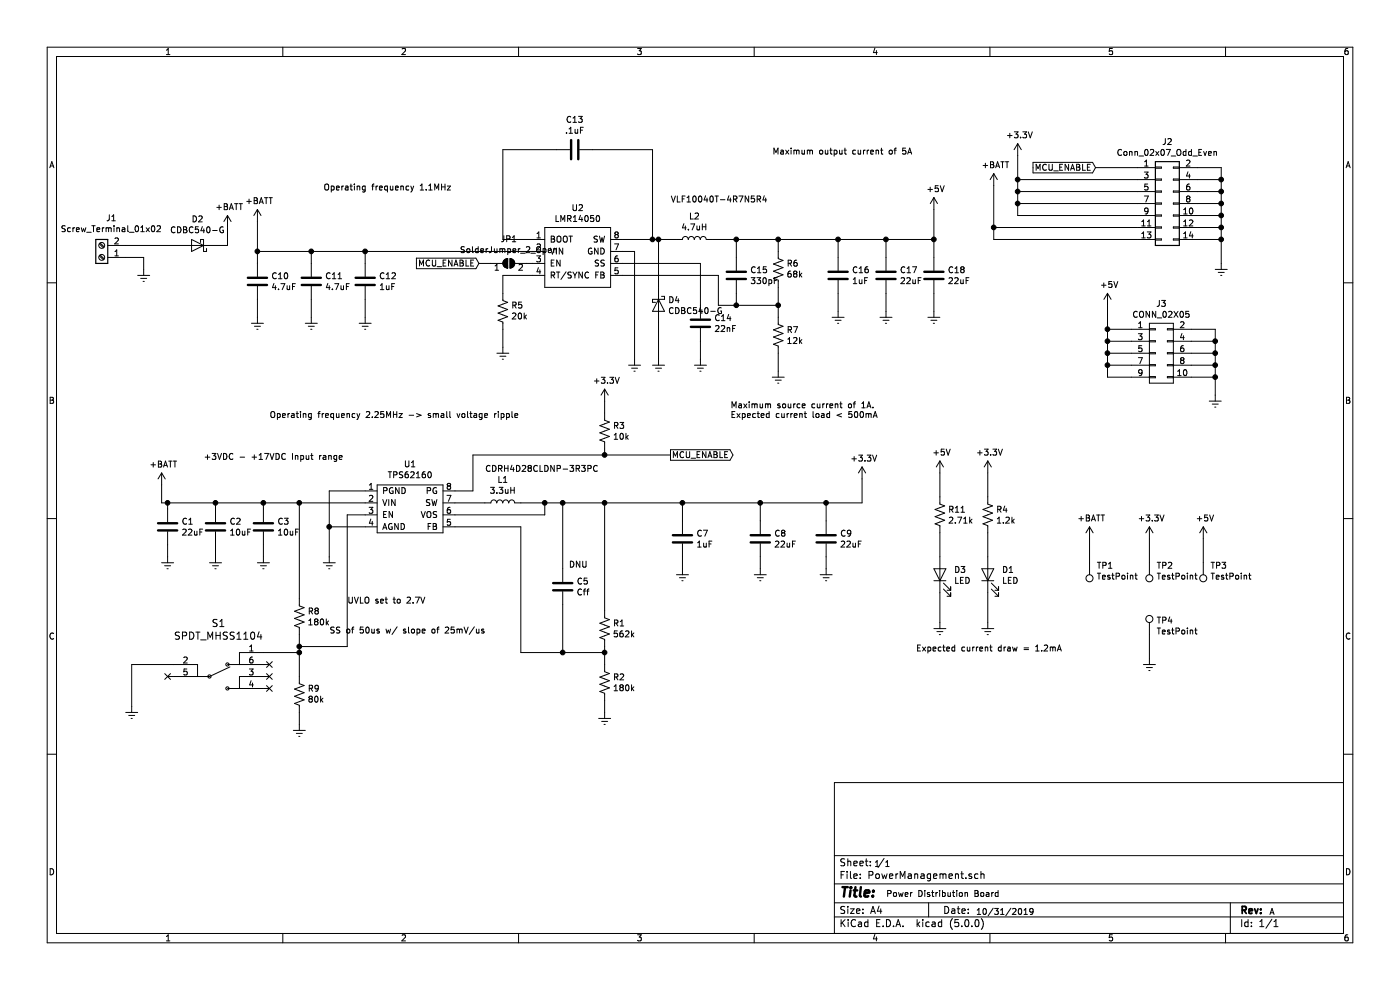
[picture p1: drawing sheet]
EESchema Schematic File Version 4
LIBS:PowerManagement-cache
EELAYER 26 0
EELAYER END
$Descr A4 11693 8268
encoding utf-8
Sheet 1 1
Title ""
Date ""
Rev ""
Comp ""
Comment1 ""
Comment2 ""
Comment3 ""
Comment4 ""
$EndDescr
$Comp
L power:Earth #PWR0101
U 1 1
P 1200 2250
F 0 "#PWR0101" H 1200 2000 50  0001 C CNN
F 1 "Earth" H 1200 2100 50  0001 C CNN
F 2 "" H 1200 2250 50  0001 C CNN
F 3 "~" H 1200 2250 50  0001 C CNN
	1    1200 2250
	1    0    0    -1  
$EndComp
Wire Wire Line
	1050 2150 1200 2150
Wire Wire Line
	1200 2150 1200 2250
Wire Wire Line
	1900 2050 1900 1900
$Comp
L power:+BATT #PWR0102
U 1 1
P 1900 1900
F 0 "#PWR0102" H 1900 1750 50  0001 C CNN
F 1 "+BATT" H 1915 2073 50  0000 C CNN
F 2 "" H 1900 1900 50  0001 C CNN
F 3 "" H 1900 1900 50  0001 C CNN
	1    1900 1900
	1    0    0    -1  
$EndComp
Wire Wire Line
	1350 4200 1350 4050
$Comp
L power:+BATT #PWR0103
U 1 1
P 1350 4050
F 0 "#PWR0103" H 1350 3900 50  0001 C CNN
F 1 "+BATT" H 1365 4223 50  0000 C CNN
F 2 "" H 1350 4050 50  0001 C CNN
F 3 "" H 1350 4050 50  0001 C CNN
	1    1350 4050
	1    0    0    -1  
$EndComp
$Comp
L Device:C C1
U 1 1
P 1400 4400
F 0 "C1" H 1515 4446 50  0000 L CNN
F 1 "22uF" H 1515 4355 50  0000 L CNN
F 2 "Capacitor_SMD:C_1210_3225Metric_Pad1.42x2.65mm_HandSolder" H 1438 4250 50  0001 C CNN
F 3 "~" H 1400 4400 50  0001 C CNN
	1    1400 4400
	1    0    0    -1  
$EndComp
$Comp
L Device:C C2
U 1 1
P 1800 4400
F 0 "C2" H 1915 4446 50  0000 L CNN
F 1 "10uF" H 1915 4355 50  0000 L CNN
F 2 "Capacitor_SMD:C_0805_2012Metric_Pad1.15x1.40mm_HandSolder" H 1838 4250 50  0001 C CNN
F 3 "~" H 1800 4400 50  0001 C CNN
	1    1800 4400
	1    0    0    -1  
$EndComp
$Comp
L power:Earth #PWR0104
U 1 1
P 1400 4650
F 0 "#PWR0104" H 1400 4400 50  0001 C CNN
F 1 "Earth" H 1400 4500 50  0001 C CNN
F 2 "" H 1400 4650 50  0001 C CNN
F 3 "~" H 1400 4650 50  0001 C CNN
	1    1400 4650
	1    0    0    -1  
$EndComp
$Comp
L power:Earth #PWR0105
U 1 1
P 1800 4650
F 0 "#PWR0105" H 1800 4400 50  0001 C CNN
F 1 "Earth" H 1800 4500 50  0001 C CNN
F 2 "" H 1800 4650 50  0001 C CNN
F 3 "~" H 1800 4650 50  0001 C CNN
	1    1800 4650
	1    0    0    -1  
$EndComp
Wire Wire Line
	1400 4200 1400 4250
Wire Wire Line
	1400 4550 1400 4650
Wire Wire Line
	1800 4200 1800 4250
Wire Wire Line
	1800 4550 1800 4650
$Comp
L Device:L L1
U 1 1
P 4200 4200
F 0 "L1" V 4390 4200 50  0000 C CNN
F 1 "3.3uH" V 4299 4200 50  0000 C CNN
F 2 "DesignFootprintLib:L_Sumida_4.9x4.9mm_diag" H 4200 4200 50  0001 C CNN
F 3 "~" H 4200 4200 50  0001 C CNN
	1    4200 4200
	0    -1   -1   0   
$EndComp
Wire Wire Line
	5050 4200 5050 5100
$Comp
L Device:R_US R1
U 1 1
P 5050 5250
F 0 "R1" H 5118 5296 50  0000 L CNN
F 1 "562k" H 5118 5205 50  0000 L CNN
F 2 "Resistor_SMD:R_0603_1608Metric_Pad1.05x0.95mm_HandSolder" V 5090 5240 50  0001 C CNN
F 3 "~" H 5050 5250 50  0001 C CNN
	1    5050 5250
	1    0    0    -1  
$EndComp
$Comp
L Device:R_US R2
U 1 1
P 5050 5700
F 0 "R2" H 5118 5746 50  0000 L CNN
F 1 "180k" H 5118 5655 50  0000 L CNN
F 2 "Resistor_SMD:R_0603_1608Metric_Pad1.05x0.95mm_HandSolder" V 5090 5690 50  0001 C CNN
F 3 "~" H 5050 5700 50  0001 C CNN
	1    5050 5700
	1    0    0    -1  
$EndComp
$Comp
L power:Earth #PWR0106
U 1 1
P 5050 5950
F 0 "#PWR0106" H 5050 5700 50  0001 C CNN
F 1 "Earth" H 5050 5800 50  0001 C CNN
F 2 "" H 5050 5950 50  0001 C CNN
F 3 "~" H 5050 5950 50  0001 C CNN
	1    5050 5950
	1    0    0    -1  
$EndComp
Wire Wire Line
	5050 5850 5050 5950
$Comp
L Device:C C5
U 1 1
P 4700 4900
F 0 "C5" H 4815 4946 50  0000 L CNN
F 1 "Cff" H 4815 4855 50  0000 L CNN
F 2 "Capacitor_SMD:C_0603_1608Metric_Pad1.05x0.95mm_HandSolder" H 4738 4750 50  0001 C CNN
F 3 "~" H 4700 4900 50  0001 C CNN
	1    4700 4900
	1    0    0    -1  
$EndComp
Wire Wire Line
	4700 5050 4700 5450
Wire Wire Line
	4700 4750 4700 4200
Text Notes 4750 4750 0    50   ~ 0
DNU
Wire Wire Line
	4700 5450 5050 5450
Wire Wire Line
	5050 5450 5050 5400
Wire Wire Line
	5050 5450 5050 5550
Connection ~ 5050 5450
Wire Wire Line
	4700 4200 5050 4200
Wire Wire Line
	5050 4200 5700 4200
Wire Wire Line
	7200 4200 7200 4000
Connection ~ 5050 4200
$Comp
L power:+3.3V #PWR0107
U 1 1
P 7200 4000
F 0 "#PWR0107" H 7200 3850 50  0001 C CNN
F 1 "+3.3V" H 7215 4173 50  0000 C CNN
F 2 "" H 7200 4000 50  0001 C CNN
F 3 "" H 7200 4000 50  0001 C CNN
	1    7200 4000
	1    0    0    -1  
$EndComp
$Comp
L Device:C C7
U 1 1
P 5700 4500
F 0 "C7" H 5815 4546 50  0000 L CNN
F 1 "1uF" H 5815 4455 50  0000 L CNN
F 2 "Capacitor_SMD:C_0603_1608Metric_Pad1.05x0.95mm_HandSolder" H 5738 4350 50  0001 C CNN
F 3 "~" H 5700 4500 50  0001 C CNN
	1    5700 4500
	1    0    0    -1  
$EndComp
$Comp
L Device:C C8
U 1 1
P 6350 4500
F 0 "C8" H 6465 4546 50  0000 L CNN
F 1 "22uF" H 6465 4455 50  0000 L CNN
F 2 "Capacitor_SMD:C_1210_3225Metric_Pad1.42x2.65mm_HandSolder" H 6388 4350 50  0001 C CNN
F 3 "~" H 6350 4500 50  0001 C CNN
	1    6350 4500
	1    0    0    -1  
$EndComp
$Comp
L power:Earth #PWR0108
U 1 1
P 5700 4750
F 0 "#PWR0108" H 5700 4500 50  0001 C CNN
F 1 "Earth" H 5700 4600 50  0001 C CNN
F 2 "" H 5700 4750 50  0001 C CNN
F 3 "~" H 5700 4750 50  0001 C CNN
	1    5700 4750
	1    0    0    -1  
$EndComp
$Comp
L power:Earth #PWR0109
U 1 1
P 6350 4750
F 0 "#PWR0109" H 6350 4500 50  0001 C CNN
F 1 "Earth" H 6350 4600 50  0001 C CNN
F 2 "" H 6350 4750 50  0001 C CNN
F 3 "~" H 6350 4750 50  0001 C CNN
	1    6350 4750
	1    0    0    -1  
$EndComp
Wire Wire Line
	5700 4350 5700 4200
Connection ~ 5700 4200
Wire Wire Line
	5700 4200 6350 4200
Wire Wire Line
	5700 4650 5700 4750
Wire Wire Line
	6350 4350 6350 4200
Connection ~ 6350 4200
Wire Wire Line
	6350 4650 6350 4750
Text GLabel 5600 3800 2    50   Output ~ 0
MCU_ENABLE
$Comp
L Device:R_US R3
U 1 1
P 5050 3600
F 0 "R3" H 5118 3646 50  0000 L CNN
F 1 "10k" H 5118 3555 50  0000 L CNN
F 2 "Resistor_SMD:R_0603_1608Metric_Pad1.05x0.95mm_HandSolder" V 5090 3590 50  0001 C CNN
F 3 "~" H 5050 3600 50  0001 C CNN
	1    5050 3600
	1    0    0    -1  
$EndComp
$Comp
L power:+3.3V #PWR0110
U 1 1
P 5050 3350
F 0 "#PWR0110" H 5050 3200 50  0001 C CNN
F 1 "+3.3V" H 5065 3523 50  0000 C CNN
F 2 "" H 5050 3350 50  0001 C CNN
F 3 "" H 5050 3350 50  0001 C CNN
	1    5050 3350
	1    0    0    -1  
$EndComp
Wire Wire Line
	5050 3350 5050 3450
Wire Wire Line
	5050 3750 5050 3800
Connection ~ 5050 3800
Wire Wire Line
	5050 3800 5600 3800
$Comp
L power:+3.3V #PWR0111
U 1 1
P 8250 3950
F 0 "#PWR0111" H 8250 3800 50  0001 C CNN
F 1 "+3.3V" H 8265 4123 50  0000 C CNN
F 2 "" H 8250 3950 50  0001 C CNN
F 3 "" H 8250 3950 50  0001 C CNN
	1    8250 3950
	1    0    0    -1  
$EndComp
$Comp
L Device:LED D1
U 1 1
P 8250 4800
F 0 "D1" V 8288 4683 50  0000 R CNN
F 1 "LED" V 8197 4683 50  0000 R CNN
F 2 "LED_SMD:LED_0805_2012Metric_Pad1.15x1.40mm_HandSolder" H 8250 4800 50  0001 C CNN
F 3 "~" H 8250 4800 50  0001 C CNN
	1    8250 4800
	0    -1   -1   0   
$EndComp
$Comp
L power:Earth #PWR0112
U 1 1
P 8250 5200
F 0 "#PWR0112" H 8250 4950 50  0001 C CNN
F 1 "Earth" H 8250 5050 50  0001 C CNN
F 2 "" H 8250 5200 50  0001 C CNN
F 3 "~" H 8250 5200 50  0001 C CNN
	1    8250 5200
	1    0    0    -1  
$EndComp
Wire Wire Line
	8250 3950 8250 4150
Wire Wire Line
	8250 4950 8250 5200
$Comp
L Device:R_US R4
U 1 1
P 8250 4300
F 0 "R4" H 8318 4346 50  0000 L CNN
F 1 "1.2k" H 8318 4255 50  0000 L CNN
F 2 "Resistor_SMD:R_0603_1608Metric_Pad1.05x0.95mm_HandSolder" V 8290 4290 50  0001 C CNN
F 3 "~" H 8250 4300 50  0001 C CNN
	1    8250 4300
	1    0    0    -1  
$EndComp
Wire Wire Line
	8250 4450 8250 4650
$Comp
L Device:D_Schottky D2
U 1 1
P 1650 2050
F 0 "D2" H 1650 1834 50  0000 C CNN
F 1 "CDBC540-G" H 1650 1925 50  0000 C CNN
F 2 "Diode_SMD:D_SMC" H 1650 2050 50  0001 C CNN
F 3 "~" H 1650 2050 50  0001 C CNN
	1    1650 2050
	-1   0    0    1   
$EndComp
Wire Wire Line
	1800 2050 1900 2050
Text GLabel 9150 1400 0    50   Input ~ 0
MCU_ENABLE
$Comp
L PowerManagement_VFS:TPS62160 U1
U 1 1
P 3400 3850
F 0 "U1" H 3425 3825 50  0000 C CNN
F 1 "TPS62160" H 3425 3734 50  0000 C CNN
F 2 "Package_SO:VSSOP-8_3.0x3.0mm_P0.65mm" H 3350 3100 50  0001 C CNN
F 3 "" H 3400 3850 50  0001 C CNN
	1    3400 3850
	1    0    0    -1  
$EndComp
$Comp
L power:Earth #PWR0113
U 1 1
P 2750 4650
F 0 "#PWR0113" H 2750 4400 50  0001 C CNN
F 1 "Earth" H 2750 4500 50  0001 C CNN
F 2 "" H 2750 4650 50  0001 C CNN
F 3 "~" H 2750 4650 50  0001 C CNN
	1    2750 4650
	1    0    0    -1  
$EndComp
Wire Wire Line
	3050 4100 2750 4100
Wire Wire Line
	2750 4100 2750 4400
Wire Wire Line
	3050 4400 2750 4400
Connection ~ 2750 4400
Wire Wire Line
	2750 4400 2750 4650
Wire Wire Line
	3800 4200 4050 4200
Wire Wire Line
	4350 4200 4550 4200
Wire Wire Line
	4550 4200 4550 4300
Wire Wire Line
	4550 4300 3800 4300
Wire Wire Line
	4700 4200 4550 4200
Connection ~ 4700 4200
Connection ~ 4550 4200
Wire Wire Line
	4700 5450 4350 5450
Wire Wire Line
	4350 5450 4350 4400
Wire Wire Line
	4350 4400 3800 4400
Connection ~ 4700 5450
Wire Wire Line
	3950 3800 3950 4100
Wire Wire Line
	3950 4100 3800 4100
Wire Wire Line
	3950 3800 5050 3800
Text Notes 1700 3850 0    50   ~ 0
+3VDC - +17VDC Input range
Text Notes 2900 5050 0    50   ~ 0
UVLO set to 2.7V
Text Notes 2750 5300 0    50   ~ 0
SS of 50us w/ slope of 25mV/us
Text Notes 6100 3500 0    50   ~ 0
Maximum source current of 1A.\nExpected current load < 500mA
Text Notes 2250 3500 0    50   ~ 0
Operating frequency 2.25MHz -> small voltage ripple
Text Notes 7650 5450 0    50   ~ 0
Expected current draw = 1.2mA
$Comp
L power:Earth #PWR0114
U 1 1
P 10200 2200
F 0 "#PWR0114" H 10200 1950 50  0001 C CNN
F 1 "Earth" H 10200 2050 50  0001 C CNN
F 2 "" H 10200 2200 50  0001 C CNN
F 3 "~" H 10200 2200 50  0001 C CNN
	1    10200 2200
	1    0    0    -1  
$EndComp
Wire Wire Line
	10000 1400 10200 1400
Wire Wire Line
	10200 1400 10200 1500
Wire Wire Line
	10000 2000 10200 2000
Connection ~ 10200 2000
Wire Wire Line
	10000 1900 10200 1900
Connection ~ 10200 1900
Wire Wire Line
	10200 1900 10200 2000
Wire Wire Line
	10000 1800 10200 1800
Connection ~ 10200 1800
Wire Wire Line
	10200 1800 10200 1900
Wire Wire Line
	10000 1700 10200 1700
Connection ~ 10200 1700
Wire Wire Line
	10200 1700 10200 1800
Wire Wire Line
	10000 1600 10200 1600
Connection ~ 10200 1600
Wire Wire Line
	10200 1600 10200 1700
Wire Wire Line
	10000 1500 10200 1500
Connection ~ 10200 1500
Wire Wire Line
	10200 1500 10200 1600
Wire Wire Line
	9150 1400 9500 1400
Wire Wire Line
	9500 1500 8500 1500
Wire Wire Line
	8500 1500 8500 1300
Wire Wire Line
	9500 1600 8500 1600
Wire Wire Line
	8500 1600 8500 1500
Connection ~ 8500 1500
Wire Wire Line
	9500 1700 8500 1700
Wire Wire Line
	8500 1700 8500 1600
Connection ~ 8500 1600
Wire Wire Line
	9500 1800 8500 1800
Wire Wire Line
	8500 1800 8500 1700
Connection ~ 8500 1700
$Comp
L power:+3.3V #PWR0115
U 1 1
P 8500 1300
F 0 "#PWR0115" H 8500 1150 50  0001 C CNN
F 1 "+3.3V" H 8515 1473 50  0000 C CNN
F 2 "" H 8500 1300 50  0001 C CNN
F 3 "" H 8500 1300 50  0001 C CNN
	1    8500 1300
	1    0    0    -1  
$EndComp
Wire Wire Line
	9500 1900 8300 1900
Wire Wire Line
	9500 2000 8300 2000
Wire Wire Line
	8300 2000 8300 1900
$Comp
L Connector:TestPoint TP4
U 1 1
P 9600 5300
F 0 "TP4" H 9658 5420 50  0000 L CNN
F 1 "TestPoint" H 9658 5329 50  0000 L CNN
F 2 "TestPoint:TestPoint_Pad_D2.0mm" H 9800 5300 50  0001 C CNN
F 3 "~" H 9800 5300 50  0001 C CNN
	1    9600 5300
	1    0    0    -1  
$EndComp
$Comp
L power:Earth #PWR0116
U 1 1
P 9600 5500
F 0 "#PWR0116" H 9600 5250 50  0001 C CNN
F 1 "Earth" H 9600 5350 50  0001 C CNN
F 2 "" H 9600 5500 50  0001 C CNN
F 3 "~" H 9600 5500 50  0001 C CNN
	1    9600 5500
	1    0    0    -1  
$EndComp
Wire Wire Line
	9600 5300 9600 5500
$Comp
L Connector:TestPoint TP2
U 1 1
P 9600 4700
F 0 "TP2" H 9542 4727 50  0000 R CNN
F 1 "TestPoint" H 9542 4818 50  0000 R CNN
F 2 "TestPoint:TestPoint_Pad_D2.0mm" H 9800 4700 50  0001 C CNN
F 3 "~" H 9800 4700 50  0001 C CNN
	1    9600 4700
	-1   0    0    1   
$EndComp
Wire Wire Line
	9600 4700 9600 4500
$Comp
L power:+3.3V #PWR0117
U 1 1
P 9600 4500
F 0 "#PWR0117" H 9600 4350 50  0001 C CNN
F 1 "+3.3V" H 9615 4673 50  0000 C CNN
F 2 "" H 9600 4500 50  0001 C CNN
F 3 "" H 9600 4500 50  0001 C CNN
	1    9600 4500
	1    0    0    -1  
$EndComp
$Comp
L Connector:TestPoint TP3
U 1 1
P 10050 4700
F 0 "TP3" H 9992 4727 50  0000 R CNN
F 1 "TestPoint" H 9992 4818 50  0000 R CNN
F 2 "TestPoint:TestPoint_Pad_D2.0mm" H 10250 4700 50  0001 C CNN
F 3 "~" H 10250 4700 50  0001 C CNN
	1    10050 4700
	-1   0    0    1   
$EndComp
Wire Wire Line
	10050 4700 10050 4500
$Comp
L power:+5V #PWR0118
U 1 1
P 10050 4500
F 0 "#PWR0118" H 10050 4350 50  0001 C CNN
F 1 "+5V" H 10065 4673 50  0000 C CNN
F 2 "" H 10050 4500 50  0001 C CNN
F 3 "" H 10050 4500 50  0001 C CNN
	1    10050 4500
	1    0    0    -1  
$EndComp
$Comp
L Connector:TestPoint TP1
U 1 1
P 9100 4700
F 0 "TP1" H 9042 4727 50  0000 R CNN
F 1 "TestPoint" H 9042 4818 50  0000 R CNN
F 2 "TestPoint:TestPoint_Pad_D2.0mm" H 9300 4700 50  0001 C CNN
F 3 "~" H 9300 4700 50  0001 C CNN
	1    9100 4700
	-1   0    0    1   
$EndComp
Wire Wire Line
	9100 4700 9100 4500
$Comp
L power:+BATT #PWR0119
U 1 1
P 9100 4500
F 0 "#PWR0119" H 9100 4350 50  0001 C CNN
F 1 "+BATT" H 9115 4673 50  0000 C CNN
F 2 "" H 9100 4500 50  0001 C CNN
F 3 "" H 9100 4500 50  0001 C CNN
	1    9100 4500
	1    0    0    -1  
$EndComp
$Comp
L Device:LED D3
U 1 1
P 7850 4800
F 0 "D3" V 7888 4683 50  0000 R CNN
F 1 "LED" V 7797 4683 50  0000 R CNN
F 2 "LED_SMD:LED_0805_2012Metric_Pad1.15x1.40mm_HandSolder" H 7850 4800 50  0001 C CNN
F 3 "~" H 7850 4800 50  0001 C CNN
	1    7850 4800
	0    -1   -1   0   
$EndComp
$Comp
L power:Earth #PWR0120
U 1 1
P 7850 5200
F 0 "#PWR0120" H 7850 4950 50  0001 C CNN
F 1 "Earth" H 7850 5050 50  0001 C CNN
F 2 "" H 7850 5200 50  0001 C CNN
F 3 "~" H 7850 5200 50  0001 C CNN
	1    7850 5200
	1    0    0    -1  
$EndComp
Wire Wire Line
	7850 3950 7850 4150
Wire Wire Line
	7850 4950 7850 5200
$Comp
L Device:R_US R11
U 1 1
P 7850 4300
F 0 "R11" H 7918 4346 50  0000 L CNN
F 1 "2.71k" H 7918 4255 50  0000 L CNN
F 2 "Resistor_SMD:R_0603_1608Metric_Pad1.05x0.95mm_HandSolder" V 7890 4290 50  0001 C CNN
F 3 "~" H 7850 4300 50  0001 C CNN
	1    7850 4300
	1    0    0    -1  
$EndComp
Wire Wire Line
	7850 4450 7850 4650
$Comp
L power:+5V #PWR0121
U 1 1
P 7850 3950
F 0 "#PWR0121" H 7850 3800 50  0001 C CNN
F 1 "+5V" H 7865 4123 50  0000 C CNN
F 2 "" H 7850 3950 50  0001 C CNN
F 3 "" H 7850 3950 50  0001 C CNN
	1    7850 3950
	1    0    0    -1  
$EndComp
$Comp
L PowerManagement_VFS:LMR10450 U2
U 1 1
P 4850 1800
F 0 "U2" H 4825 1865 50  0000 C CNN
F 1 "LMR14050" H 4825 1774 50  0000 C CNN
F 2 "Housings_SOIC:TI_SO-PowerPAD-8_ThermalVias" H 4750 1700 50  0001 C CNN
F 3 "" H 4850 1800 50  0001 C CNN
	1    4850 1800
	1    0    0    -1  
$EndComp
$Comp
L Device:C C13
U 1 1
P 4800 1250
F 0 "C13" V 4548 1250 50  0000 C CNN
F 1 ".1uF" V 4639 1250 50  0000 C CNN
F 2 "Capacitor_SMD:C_0603_1608Metric_Pad1.05x0.95mm_HandSolder" H 4838 1100 50  0001 C CNN
F 3 "~" H 4800 1250 50  0001 C CNN
	1    4800 1250
	0    1    1    0   
$EndComp
$Comp
L Device:C C10
U 1 1
P 2150 2350
F 0 "C10" H 2265 2396 50  0000 L CNN
F 1 "4.7uF" H 2265 2305 50  0000 L CNN
F 2 "Capacitor_SMD:C_1210_3225Metric_Pad1.42x2.65mm_HandSolder" H 2188 2200 50  0001 C CNN
F 3 "~" H 2150 2350 50  0001 C CNN
	1    2150 2350
	1    0    0    -1  
$EndComp
$Comp
L Device:C C12
U 1 1
P 3050 2350
F 0 "C12" H 3165 2396 50  0000 L CNN
F 1 "1uF" H 3165 2305 50  0000 L CNN
F 2 "Capacitor_SMD:C_0603_1608Metric_Pad1.05x0.95mm_HandSolder" H 3088 2200 50  0001 C CNN
F 3 "~" H 3050 2350 50  0001 C CNN
	1    3050 2350
	1    0    0    -1  
$EndComp
$Comp
L power:Earth #PWR0122
U 1 1
P 2150 2650
F 0 "#PWR0122" H 2150 2400 50  0001 C CNN
F 1 "Earth" H 2150 2500 50  0001 C CNN
F 2 "" H 2150 2650 50  0001 C CNN
F 3 "~" H 2150 2650 50  0001 C CNN
	1    2150 2650
	1    0    0    -1  
$EndComp
$Comp
L power:Earth #PWR0123
U 1 1
P 3050 2650
F 0 "#PWR0123" H 3050 2400 50  0001 C CNN
F 1 "Earth" H 3050 2500 50  0001 C CNN
F 2 "" H 3050 2650 50  0001 C CNN
F 3 "~" H 3050 2650 50  0001 C CNN
	1    3050 2650
	1    0    0    -1  
$EndComp
Wire Wire Line
	2150 2650 2150 2500
Wire Wire Line
	3050 2500 3050 2650
Wire Wire Line
	4450 2100 3050 2100
Wire Wire Line
	2150 2100 2150 2200
Wire Wire Line
	3050 2100 3050 2200
Connection ~ 3050 2100
Wire Wire Line
	2150 2100 2150 1850
$Comp
L power:+BATT #PWR0124
U 1 1
P 2150 1850
F 0 "#PWR0124" H 2150 1700 50  0001 C CNN
F 1 "+BATT" H 2165 2023 50  0000 C CNN
F 2 "" H 2150 1850 50  0001 C CNN
F 3 "" H 2150 1850 50  0001 C CNN
	1    2150 1850
	1    0    0    -1  
$EndComp
Text GLabel 4000 2200 0    50   Input ~ 0
MCU_ENABLE
$Comp
L Device:C C14
U 1 1
P 5850 2700
F 0 "C14" H 5965 2746 50  0000 L CNN
F 1 "22nF" H 5965 2655 50  0000 L CNN
F 2 "Capacitor_SMD:C_0603_1608Metric_Pad1.05x0.95mm_HandSolder" H 5888 2550 50  0001 C CNN
F 3 "~" H 5850 2700 50  0001 C CNN
	1    5850 2700
	1    0    0    -1  
$EndComp
$Comp
L power:Earth #PWR0125
U 1 1
P 5850 3000
F 0 "#PWR0125" H 5850 2750 50  0001 C CNN
F 1 "Earth" H 5850 2850 50  0001 C CNN
F 2 "" H 5850 3000 50  0001 C CNN
F 3 "~" H 5850 3000 50  0001 C CNN
	1    5850 3000
	1    0    0    -1  
$EndComp
Wire Wire Line
	5850 2850 5850 3000
Wire Wire Line
	4450 2000 4200 2000
Wire Wire Line
	4200 2000 4200 1250
Wire Wire Line
	4200 1250 4650 1250
Wire Wire Line
	4950 1250 5450 1250
Wire Wire Line
	5450 1250 5450 2000
Wire Wire Line
	5450 2000 5200 2000
$Comp
L Device:L L2
U 1 1
P 5800 2000
F 0 "L2" V 5990 2000 50  0000 C CNN
F 1 "4.7uH" V 5899 2000 50  0000 C CNN
F 2 "Inductor_SMD:L_TDK_VLF10040" H 5800 2000 50  0001 C CNN
F 3 "~" H 5800 2000 50  0001 C CNN
	1    5800 2000
	0    -1   -1   0   
$EndComp
Connection ~ 5450 2000
$Comp
L power:Earth #PWR0126
U 1 1
P 5300 3000
F 0 "#PWR0126" H 5300 2750 50  0001 C CNN
F 1 "Earth" H 5300 2850 50  0001 C CNN
F 2 "" H 5300 3000 50  0001 C CNN
F 3 "~" H 5300 3000 50  0001 C CNN
	1    5300 3000
	1    0    0    -1  
$EndComp
Wire Wire Line
	5200 2100 5300 2100
Wire Wire Line
	5300 2100 5300 3000
$Comp
L Device:R_US R6
U 1 1
P 6500 2250
F 0 "R6" H 6432 2204 50  0000 R CNN
F 1 "68k" H 6432 2295 50  0000 R CNN
F 2 "Resistor_SMD:R_0603_1608Metric_Pad1.05x0.95mm_HandSolder" V 6540 2240 50  0001 C CNN
F 3 "~" H 6500 2250 50  0001 C CNN
	1    6500 2250
	-1   0    0    1   
$EndComp
$Comp
L Device:R_US R7
U 1 1
P 6500 2800
F 0 "R7" H 6568 2846 50  0000 L CNN
F 1 "12k" H 6568 2755 50  0000 L CNN
F 2 "Resistor_SMD:R_0603_1608Metric_Pad1.05x0.95mm_HandSolder" V 6540 2790 50  0001 C CNN
F 3 "~" H 6500 2800 50  0001 C CNN
	1    6500 2800
	1    0    0    -1  
$EndComp
$Comp
L power:Earth #PWR0127
U 1 1
P 6500 3100
F 0 "#PWR0127" H 6500 2850 50  0001 C CNN
F 1 "Earth" H 6500 2950 50  0001 C CNN
F 2 "" H 6500 3100 50  0001 C CNN
F 3 "~" H 6500 3100 50  0001 C CNN
	1    6500 3100
	1    0    0    -1  
$EndComp
Wire Wire Line
	5950 2000 6150 2000
Wire Wire Line
	6500 2000 6500 2100
Wire Wire Line
	6500 2400 6500 2550
Wire Wire Line
	6500 2950 6500 3100
Wire Wire Line
	6000 2550 6000 2300
Connection ~ 6500 2550
Wire Wire Line
	6500 2550 6500 2650
$Comp
L Device:R_US R5
U 1 1
P 4200 2600
F 0 "R5" H 4132 2554 50  0000 R CNN
F 1 "20k" H 4132 2645 50  0000 R CNN
F 2 "Resistor_SMD:R_0603_1608Metric_Pad1.05x0.95mm_HandSolder" V 4240 2590 50  0001 C CNN
F 3 "~" H 4200 2600 50  0001 C CNN
	1    4200 2600
	-1   0    0    1   
$EndComp
$Comp
L power:Earth #PWR0128
U 1 1
P 4200 2900
F 0 "#PWR0128" H 4200 2650 50  0001 C CNN
F 1 "Earth" H 4200 2750 50  0001 C CNN
F 2 "" H 4200 2900 50  0001 C CNN
F 3 "~" H 4200 2900 50  0001 C CNN
	1    4200 2900
	1    0    0    -1  
$EndComp
Wire Wire Line
	4450 2300 4200 2300
Wire Wire Line
	4200 2300 4200 2450
Wire Wire Line
	4200 2750 4200 2900
$Comp
L Device:C C16
U 1 1
P 7000 2300
F 0 "C16" H 7115 2346 50  0000 L CNN
F 1 "1uF" H 7115 2255 50  0000 L CNN
F 2 "Capacitor_SMD:C_0603_1608Metric_Pad1.05x0.95mm_HandSolder" H 7038 2150 50  0001 C CNN
F 3 "~" H 7000 2300 50  0001 C CNN
	1    7000 2300
	1    0    0    -1  
$EndComp
$Comp
L Device:C C17
U 1 1
P 7400 2300
F 0 "C17" H 7515 2346 50  0000 L CNN
F 1 "22uF" H 7515 2255 50  0000 L CNN
F 2 "Capacitor_SMD:C_1210_3225Metric_Pad1.42x2.65mm_HandSolder" H 7438 2150 50  0001 C CNN
F 3 "~" H 7400 2300 50  0001 C CNN
	1    7400 2300
	1    0    0    -1  
$EndComp
$Comp
L power:Earth #PWR0129
U 1 1
P 7000 2600
F 0 "#PWR0129" H 7000 2350 50  0001 C CNN
F 1 "Earth" H 7000 2450 50  0001 C CNN
F 2 "" H 7000 2600 50  0001 C CNN
F 3 "~" H 7000 2600 50  0001 C CNN
	1    7000 2600
	1    0    0    -1  
$EndComp
$Comp
L power:Earth #PWR0130
U 1 1
P 7400 2600
F 0 "#PWR0130" H 7400 2350 50  0001 C CNN
F 1 "Earth" H 7400 2450 50  0001 C CNN
F 2 "" H 7400 2600 50  0001 C CNN
F 3 "~" H 7400 2600 50  0001 C CNN
	1    7400 2600
	1    0    0    -1  
$EndComp
Wire Wire Line
	6500 2000 7000 2000
Wire Wire Line
	7400 2000 7400 2150
Connection ~ 6500 2000
Wire Wire Line
	7000 2000 7000 2150
Connection ~ 7000 2000
Wire Wire Line
	7000 2000 7400 2000
Wire Wire Line
	7400 2450 7400 2600
Wire Wire Line
	7000 2450 7000 2600
Wire Wire Line
	7800 2000 7800 1750
Connection ~ 7400 2000
$Comp
L power:+5V #PWR0131
U 1 1
P 7800 1750
F 0 "#PWR0131" H 7800 1600 50  0001 C CNN
F 1 "+5V" H 7815 1923 50  0000 C CNN
F 2 "" H 7800 1750 50  0001 C CNN
F 3 "" H 7800 1750 50  0001 C CNN
	1    7800 1750
	1    0    0    -1  
$EndComp
$Comp
L Device:C C15
U 1 1
P 6150 2300
F 0 "C15" H 6265 2346 50  0000 L CNN
F 1 "330pF" H 6265 2255 50  0000 L CNN
F 2 "Capacitor_SMD:C_0603_1608Metric_Pad1.05x0.95mm_HandSolder" H 6188 2150 50  0001 C CNN
F 3 "~" H 6150 2300 50  0001 C CNN
	1    6150 2300
	1    0    0    -1  
$EndComp
Wire Wire Line
	6000 2300 5200 2300
Wire Wire Line
	6000 2550 6150 2550
Wire Wire Line
	6150 2150 6150 2000
Connection ~ 6150 2000
Wire Wire Line
	6150 2000 6500 2000
Wire Wire Line
	6150 2450 6150 2550
Connection ~ 6150 2550
Wire Wire Line
	6150 2550 6500 2550
Wire Wire Line
	5850 2200 5850 2550
Wire Wire Line
	5200 2200 5850 2200
$Comp
L Device:D_Schottky D4
U 1 1
P 5500 2550
F 0 "D4" V 5454 2629 50  0000 L CNN
F 1 "CDBC540-G" V 5545 2629 50  0000 L CNN
F 2 "Diode_SMD:D_SMC" H 5500 2550 50  0001 C CNN
F 3 "~" H 5500 2550 50  0001 C CNN
	1    5500 2550
	0    1    1    0   
$EndComp
$Comp
L power:Earth #PWR0132
U 1 1
P 5500 3000
F 0 "#PWR0132" H 5500 2750 50  0001 C CNN
F 1 "Earth" H 5500 2850 50  0001 C CNN
F 2 "" H 5500 3000 50  0001 C CNN
F 3 "~" H 5500 3000 50  0001 C CNN
	1    5500 3000
	1    0    0    -1  
$EndComp
Wire Wire Line
	5500 3000 5500 2700
Wire Wire Line
	5500 2400 5500 2000
Wire Wire Line
	5450 2000 5500 2000
Connection ~ 5500 2000
Wire Wire Line
	5500 2000 5650 2000
Text Notes 5600 1700 0    50   ~ 0
VLF10040T-4R7N5R4
Text Notes 4050 3950 0    50   ~ 0
CDRH4D28CLDNP-3R3PC
$Comp
L DesignCompLib:SPDT_MHSS1104 S1
U 1 1
P 1850 5750
F 0 "S1" H 1825 6297 60  0000 C CNN
F 1 "SPDT_MHSS1104" H 1825 6191 60  0000 C CNN
F 2 "DesignFootprintLib:SPDT_MHSS1104" H 1900 5750 60  0001 C CNN
F 3 "" H 1900 5750 60  0001 C CNN
	1    1850 5750
	1    0    0    -1  
$EndComp
$Comp
L power:Earth #PWR0133
U 1 1
P 1100 5900
F 0 "#PWR0133" H 1100 5650 50  0001 C CNN
F 1 "Earth" H 1100 5750 50  0001 C CNN
F 2 "" H 1100 5900 50  0001 C CNN
F 3 "~" H 1100 5900 50  0001 C CNN
	1    1100 5900
	1    0    0    -1  
$EndComp
Wire Wire Line
	1450 5550 1100 5550
Wire Wire Line
	1100 5550 1100 5900
NoConn ~ 2250 5550
NoConn ~ 2250 5650
NoConn ~ 2250 5750
NoConn ~ 1400 5650
Wire Wire Line
	2200 5550 2250 5550
Wire Wire Line
	2250 5650 2200 5650
Wire Wire Line
	2250 5750 2200 5750
Wire Wire Line
	1450 5650 1400 5650
$Comp
L Device:R_US R9
U 1 1
P 2500 5800
F 0 "R9" H 2432 5754 50  0000 R CNN
F 1 "80k" H 2432 5845 50  0000 R CNN
F 2 "Resistor_SMD:R_0603_1608Metric_Pad1.05x0.95mm_HandSolder" V 2540 5790 50  0001 C CNN
F 3 "~" H 2500 5800 50  0001 C CNN
	1    2500 5800
	-1   0    0    1   
$EndComp
$Comp
L Device:R_US R8
U 1 1
P 2500 5150
F 0 "R8" H 2568 5196 50  0000 L CNN
F 1 "180k" H 2568 5105 50  0000 L CNN
F 2 "Resistor_SMD:R_0603_1608Metric_Pad1.05x0.95mm_HandSolder" V 2540 5140 50  0001 C CNN
F 3 "~" H 2500 5150 50  0001 C CNN
	1    2500 5150
	1    0    0    -1  
$EndComp
$Comp
L power:Earth #PWR0134
U 1 1
P 2500 6050
F 0 "#PWR0134" H 2500 5800 50  0001 C CNN
F 1 "Earth" H 2500 5900 50  0001 C CNN
F 2 "" H 2500 6050 50  0001 C CNN
F 3 "~" H 2500 6050 50  0001 C CNN
	1    2500 6050
	1    0    0    -1  
$EndComp
Wire Wire Line
	2500 5950 2500 6050
Wire Wire Line
	2500 5650 2500 5450
Wire Wire Line
	2200 5450 2500 5450
Connection ~ 2500 5450
Wire Wire Line
	2500 5450 2500 5400
Wire Wire Line
	2500 5000 2500 4200
Connection ~ 2500 4200
Wire Wire Line
	2500 4200 3050 4200
Wire Wire Line
	3050 4300 2900 4300
Wire Wire Line
	2900 4300 2900 5400
Wire Wire Line
	2900 5400 2500 5400
Connection ~ 2500 5400
Wire Wire Line
	2500 5400 2500 5300
Text Notes 6450 1300 0    50   ~ 0
Maximum output current of 5A
$Comp
L power:+BATT #PWR0135
U 1 1
P 8300 1550
F 0 "#PWR0135" H 8300 1400 50  0001 C CNN
F 1 "+BATT" H 8315 1723 50  0000 C CNN
F 2 "" H 8300 1550 50  0001 C CNN
F 3 "" H 8300 1550 50  0001 C CNN
	1    8300 1550
	1    0    0    -1  
$EndComp
Wire Wire Line
	8300 1550 8300 1900
Connection ~ 8300 1900
Text Notes 2700 1600 0    50   ~ 0
Operating frequency 1.1MHz
$Comp
L DesignCompLib:CONN_02X05 J3
U 1 1
P 9700 2950
F 0 "J3" H 9700 3365 50  0000 C CNN
F 1 "CONN_02X05" H 9700 3274 50  0000 C CNN
F 2 "Connector_PinHeader_2.54mm:PinHeader_2x05_P2.54mm_Vertical" H 9700 1750 50  0001 C CNN
F 3 "" H 9700 1750 50  0001 C CNN
	1    9700 2950
	1    0    0    -1  
$EndComp
$Comp
L power:Earth #PWR0136
U 1 1
P 10150 3300
F 0 "#PWR0136" H 10150 3050 50  0001 C CNN
F 1 "Earth" H 10150 3150 50  0001 C CNN
F 2 "" H 10150 3300 50  0001 C CNN
F 3 "~" H 10150 3300 50  0001 C CNN
	1    10150 3300
	1    0    0    -1  
$EndComp
Wire Wire Line
	9950 3150 10150 3150
Wire Wire Line
	10150 3150 10150 3300
Wire Wire Line
	9950 2750 10150 2750
Wire Wire Line
	10150 2750 10150 2850
Connection ~ 10150 3150
Wire Wire Line
	9950 2850 10150 2850
Connection ~ 10150 2850
Wire Wire Line
	10150 2850 10150 2950
Wire Wire Line
	9950 2950 10150 2950
Connection ~ 10150 2950
Wire Wire Line
	10150 2950 10150 3050
Wire Wire Line
	9950 3050 10150 3050
Connection ~ 10150 3050
Wire Wire Line
	10150 3050 10150 3150
$Comp
L power:+5V #PWR0137
U 1 1
P 9250 2550
F 0 "#PWR0137" H 9250 2400 50  0001 C CNN
F 1 "+5V" H 9265 2723 50  0000 C CNN
F 2 "" H 9250 2550 50  0001 C CNN
F 3 "" H 9250 2550 50  0001 C CNN
	1    9250 2550
	1    0    0    -1  
$EndComp
Wire Wire Line
	9250 2550 9250 2750
Wire Wire Line
	9250 3150 9450 3150
Wire Wire Line
	9450 2750 9250 2750
Connection ~ 9250 2750
Wire Wire Line
	9250 2750 9250 2850
Wire Wire Line
	9450 2850 9250 2850
Connection ~ 9250 2850
Wire Wire Line
	9250 2850 9250 2950
Wire Wire Line
	9450 2950 9250 2950
Connection ~ 9250 2950
Wire Wire Line
	9250 2950 9250 3050
Wire Wire Line
	9450 3050 9250 3050
Connection ~ 9250 3050
Wire Wire Line
	9250 3050 9250 3150
Text Notes 7400 7500 0    50   ~ 0
Power Distribution Board
Text Notes 8150 7650 0    50   ~ 0
10/31/2019
Text Notes 10600 7650 0    50   ~ 0
A
Text Notes 7300 7250 0    50   ~ 0
1 1
$Comp
L Device:C C18
U 1 1
P 7800 2300
F 0 "C18" H 7915 2346 50  0000 L CNN
F 1 "22uF" H 7915 2255 50  0000 L CNN
F 2 "Capacitor_SMD:C_1210_3225Metric_Pad1.42x2.65mm_HandSolder" H 7838 2150 50  0001 C CNN
F 3 "~" H 7800 2300 50  0001 C CNN
	1    7800 2300
	1    0    0    -1  
$EndComp
$Comp
L power:Earth #PWR0147
U 1 1
P 7800 2600
F 0 "#PWR0147" H 7800 2350 50  0001 C CNN
F 1 "Earth" H 7800 2450 50  0001 C CNN
F 2 "" H 7800 2600 50  0001 C CNN
F 3 "~" H 7800 2600 50  0001 C CNN
	1    7800 2600
	1    0    0    -1  
$EndComp
Wire Wire Line
	7800 2000 7800 2150
Wire Wire Line
	7800 2450 7800 2600
Wire Wire Line
	7400 2000 7800 2000
Connection ~ 7800 2000
$Comp
L Device:C C9
U 1 1
P 6900 4500
F 0 "C9" H 7015 4546 50  0000 L CNN
F 1 "22uF" H 7015 4455 50  0000 L CNN
F 2 "Capacitor_SMD:C_1210_3225Metric_Pad1.42x2.65mm_HandSolder" H 6938 4350 50  0001 C CNN
F 3 "~" H 6900 4500 50  0001 C CNN
	1    6900 4500
	1    0    0    -1  
$EndComp
$Comp
L power:Earth #PWR0148
U 1 1
P 6900 4750
F 0 "#PWR0148" H 6900 4500 50  0001 C CNN
F 1 "Earth" H 6900 4600 50  0001 C CNN
F 2 "" H 6900 4750 50  0001 C CNN
F 3 "~" H 6900 4750 50  0001 C CNN
	1    6900 4750
	1    0    0    -1  
$EndComp
Wire Wire Line
	6900 4350 6900 4200
Wire Wire Line
	6900 4650 6900 4750
$Comp
L Device:C C3
U 1 1
P 2200 4400
F 0 "C3" H 2315 4446 50  0000 L CNN
F 1 "10uF" H 2315 4355 50  0000 L CNN
F 2 "Capacitor_SMD:C_0805_2012Metric_Pad1.15x1.40mm_HandSolder" H 2238 4250 50  0001 C CNN
F 3 "~" H 2200 4400 50  0001 C CNN
	1    2200 4400
	1    0    0    -1  
$EndComp
$Comp
L power:Earth #PWR0149
U 1 1
P 2200 4650
F 0 "#PWR0149" H 2200 4400 50  0001 C CNN
F 1 "Earth" H 2200 4500 50  0001 C CNN
F 2 "" H 2200 4650 50  0001 C CNN
F 3 "~" H 2200 4650 50  0001 C CNN
	1    2200 4650
	1    0    0    -1  
$EndComp
Wire Wire Line
	2200 4550 2200 4650
Connection ~ 1400 4200
Wire Wire Line
	1400 4200 1350 4200
Wire Wire Line
	1400 4200 1800 4200
Connection ~ 1800 4200
Wire Wire Line
	1800 4200 2200 4200
Wire Wire Line
	2200 4250 2200 4200
Connection ~ 2200 4200
Wire Wire Line
	2200 4200 2500 4200
Connection ~ 2150 2100
Wire Wire Line
	2150 2100 2600 2100
$Comp
L Device:C C11
U 1 1
P 2600 2350
F 0 "C11" H 2715 2396 50  0000 L CNN
F 1 "4.7uF" H 2715 2305 50  0000 L CNN
F 2 "Capacitor_SMD:C_1210_3225Metric_Pad1.42x2.65mm_HandSolder" H 2638 2200 50  0001 C CNN
F 3 "~" H 2600 2350 50  0001 C CNN
	1    2600 2350
	1    0    0    -1  
$EndComp
$Comp
L power:Earth #PWR0150
U 1 1
P 2600 2650
F 0 "#PWR0150" H 2600 2400 50  0001 C CNN
F 1 "Earth" H 2600 2500 50  0001 C CNN
F 2 "" H 2600 2650 50  0001 C CNN
F 3 "~" H 2600 2650 50  0001 C CNN
	1    2600 2650
	1    0    0    -1  
$EndComp
Wire Wire Line
	2600 2650 2600 2500
Connection ~ 6900 4200
Wire Wire Line
	6900 4200 7200 4200
Wire Wire Line
	6350 4200 6900 4200
$Comp
L Connector:Screw_Terminal_01x02 J1
U 1 1
P 850 2150
F 0 "J1" H 770 1825 50  0000 C CNN
F 1 "Screw_Terminal_01x02" H 770 1916 50  0000 C CNN
F 2 "TerminalBlock_Phoenix:TerminalBlock_Phoenix_MKDS-1,5-2_1x02_P5.00mm_Horizontal" H 850 2150 50  0001 C CNN
F 3 "~" H 850 2150 50  0001 C CNN
	1    850  2150
	-1   0    0    1   
$EndComp
Wire Wire Line
	1050 2050 1500 2050
Wire Wire Line
	2600 2200 2600 2100
Connection ~ 2600 2100
Wire Wire Line
	2600 2100 3050 2100
Wire Wire Line
	10200 2000 10200 2200
$Comp
L Connector_Generic:Conn_02x07_Odd_Even J2
U 1 1
P 9700 1700
F 0 "J2" H 9750 2217 50  0000 C CNN
F 1 "Conn_02x07_Odd_Even" H 9750 2126 50  0000 C CNN
F 2 "Connector_PinHeader_2.54mm:PinHeader_2x07_P2.54mm_Vertical" H 9700 1700 50  0001 C CNN
F 3 "~" H 9700 1700 50  0001 C CNN
	1    9700 1700
	1    0    0    -1  
$EndComp
$Comp
L Jumper:SolderJumper_2_Open JP1
U 1 1
P 4250 2200
F 0 "JP1" H 4250 2405 50  0000 C CNN
F 1 "SolderJumper_2_Open" H 4250 2314 50  0000 C CNN
F 2 "Jumper:SolderJumper-2_P1.3mm_Open_RoundedPad1.0x1.5mm" H 4250 2200 50  0001 C CNN
F 3 "~" H 4250 2200 50  0001 C CNN
	1    4250 2200
	1    0    0    -1  
$EndComp
Wire Wire Line
	4450 2200 4400 2200
Wire Wire Line
	4100 2200 4000 2200
$EndSCHEMATC
